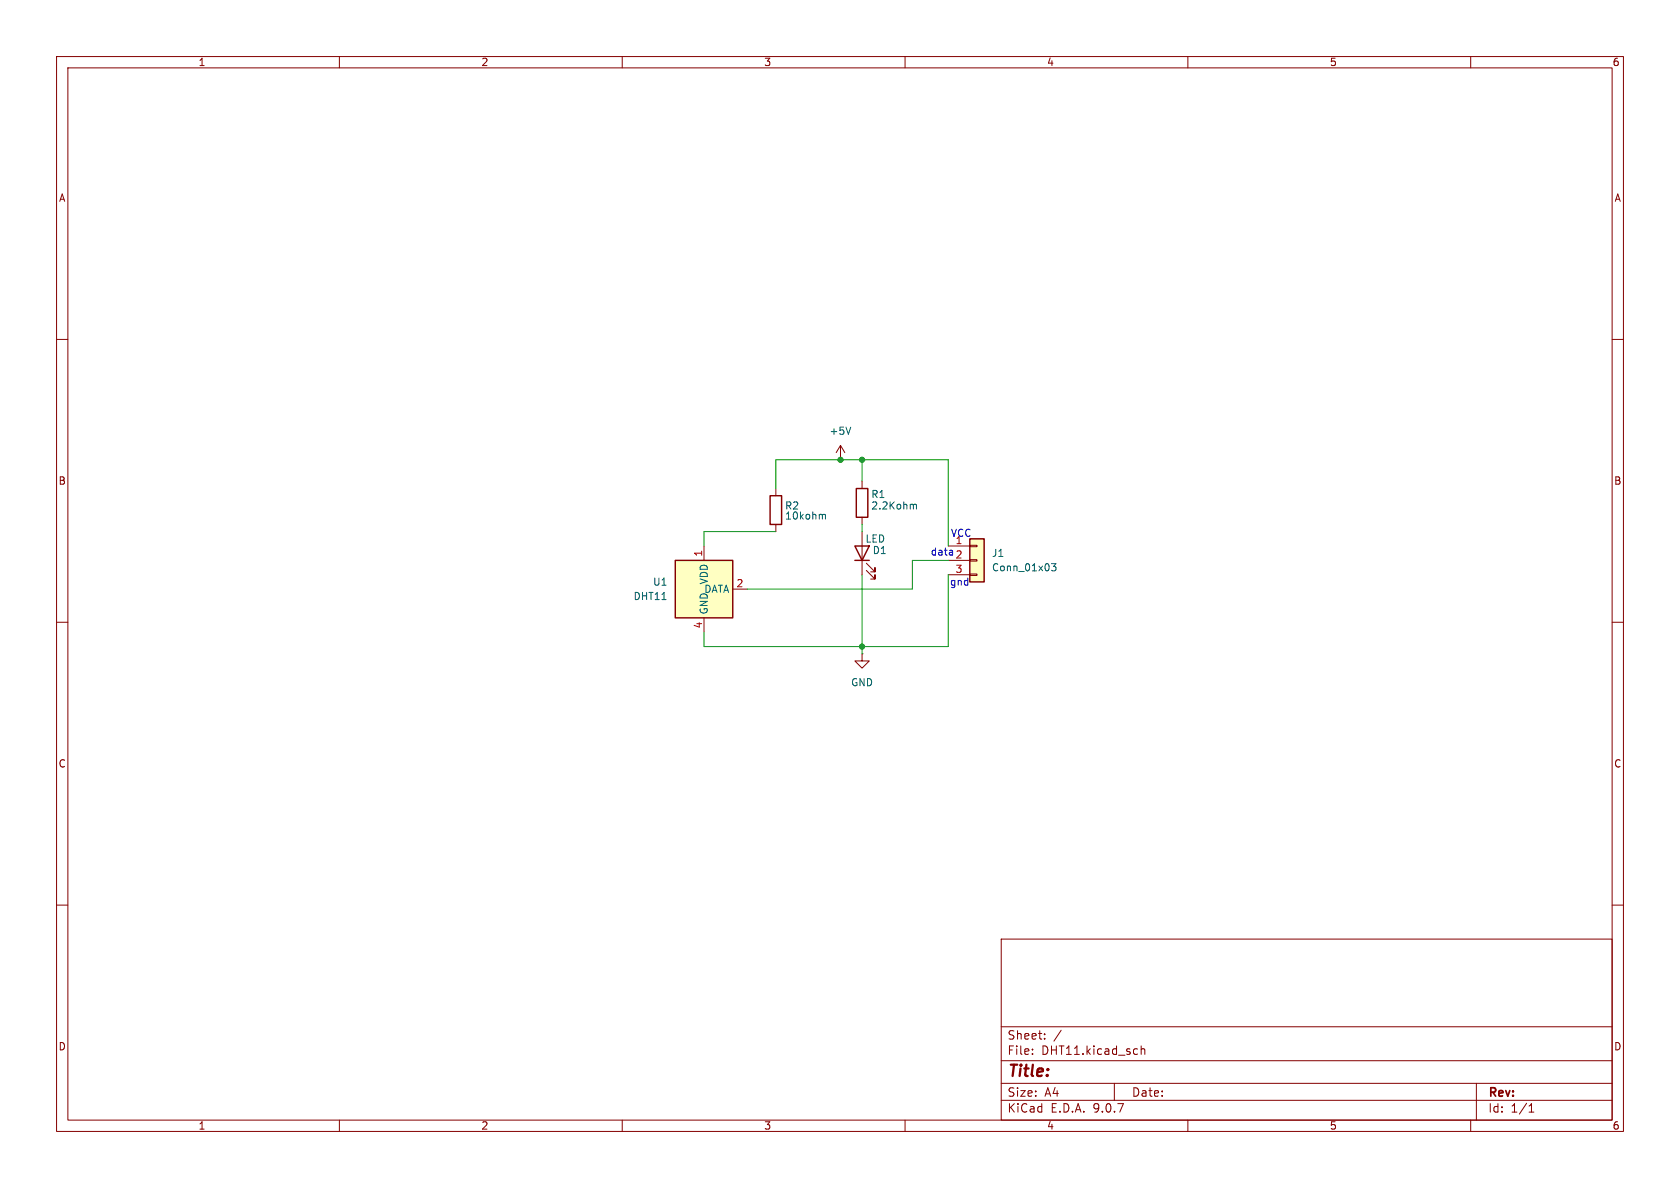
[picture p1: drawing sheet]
(kicad_sch
 (version 20250114)
 (generator "eeschema")
 (generator_version "9.0")
 (paper "A4")
 (lib_symbols
  (symbol "Connector_Generic:Conn_01x03"
   (pin_names
    (offset 1.016) (hide yes)) (exclude_from_sim no) (in_bom yes) (on_board yes)
   (property "Reference" "J" (at 0 5.08 0) (effects (font (size 1.27 1.27))))
   (property "Value" "Conn_01x03" (at 0 -5.08 0) (effects (font (size 1.27 1.27))))
   (property "Footprint" "" (at 0 0 0) (effects (font (size 1.27 1.27)) (hide yes)))
   (property "Datasheet" "~" (at 0 0 0) (effects (font (size 1.27 1.27)) (hide yes)))
   (property "Description" "Generic connector, single row, 01x03, script generated (kicad-library-utils/schlib/autogen/connector/)" (at 0 0 0) (effects (font (size 1.27 1.27)) (hide yes)))
   (symbol "Conn_01x03_1_1"
    (rectangle (start -1.27 3.81) (end 1.27 -3.81) (stroke (width 0.254) (type default)) (fill (type background)))
    (rectangle (start -1.27 2.667) (end 0 2.413) (stroke (width 0.1524) (type default)) (fill (type none)))
    (rectangle (start -1.27 0.127) (end 0 -0.127) (stroke (width 0.1524) (type default)) (fill (type none)))
    (rectangle (start -1.27 -2.413) (end 0 -2.667) (stroke (width 0.1524) (type default)) (fill (type none)))
    (pin passive line (at -5.08 2.54 0) (length 3.81) (name "Pin_1" (effects (font (size 1.27 1.27)))) (number "1" (effects (font (size 1.27 1.27)))))
    (pin passive line (at -5.08 0 0) (length 3.81) (name "Pin_2" (effects (font (size 1.27 1.27)))) (number "2" (effects (font (size 1.27 1.27)))))
    (pin passive line (at -5.08 -2.54 0) (length 3.81) (name "Pin_3" (effects (font (size 1.27 1.27)))) (number "3" (effects (font (size 1.27 1.27))))))
   (embedded_fonts no))
  (symbol "Device:LED"
   (pin_numbers (hide yes))
   (pin_names
    (offset 1.016) (hide yes)) (exclude_from_sim no) (in_bom yes) (on_board yes)
   (property "Reference" "D" (at 0 2.54 0) (effects (font (size 1.27 1.27))))
   (property "Value" "LED" (at 0 -2.54 0) (effects (font (size 1.27 1.27))))
   (property "Footprint" "" (at 0 0 0) (effects (font (size 1.27 1.27)) (hide yes)))
   (property "Datasheet" "~" (at 0 0 0) (effects (font (size 1.27 1.27)) (hide yes)))
   (property "Description" "Light emitting diode" (at 0 0 0) (effects (font (size 1.27 1.27)) (hide yes)))
   (property "Sim.Pins" "1=K 2=A" (at 0 0 0) (effects (font (size 1.27 1.27)) (hide yes)))
   (symbol "LED_0_1"
    (polyline (pts (xy -3.048 -0.762) (xy -4.572 -2.286) (xy -3.81 -2.286) (xy -4.572 -2.286) (xy -4.572 -1.524)) (stroke (width 0) (type default)) (fill (type none)))
    (polyline (pts (xy -1.778 -0.762) (xy -3.302 -2.286) (xy -2.54 -2.286) (xy -3.302 -2.286) (xy -3.302 -1.524)) (stroke (width 0) (type default)) (fill (type none)))
    (polyline (pts (xy -1.27 0) (xy 1.27 0)) (stroke (width 0) (type default)) (fill (type none)))
    (polyline (pts (xy -1.27 -1.27) (xy -1.27 1.27)) (stroke (width 0.254) (type default)) (fill (type none)))
    (polyline (pts (xy 1.27 -1.27) (xy 1.27 1.27) (xy -1.27 0) (xy 1.27 -1.27)) (stroke (width 0.254) (type default)) (fill (type none))))
   (symbol "LED_1_1"
    (pin passive line (at -3.81 0 0) (length 2.54) (name "K" (effects (font (size 1.27 1.27)))) (number "1" (effects (font (size 1.27 1.27)))))
    (pin passive line (at 3.81 0 180) (length 2.54) (name "A" (effects (font (size 1.27 1.27)))) (number "2" (effects (font (size 1.27 1.27))))))
   (embedded_fonts no))
  (symbol "Device:R"
   (pin_numbers (hide yes))
   (pin_names
    (offset 0)) (exclude_from_sim no) (in_bom yes) (on_board yes)
   (property "Reference" "R" (at 2.032 0 90) (effects (font (size 1.27 1.27))))
   (property "Value" "R" (at 0 0 90) (effects (font (size 1.27 1.27))))
   (property "Footprint" "" (at -1.778 0 90) (effects (font (size 1.27 1.27)) (hide yes)))
   (property "Datasheet" "~" (at 0 0 0) (effects (font (size 1.27 1.27)) (hide yes)))
   (property "Description" "Resistor" (at 0 0 0) (effects (font (size 1.27 1.27)) (hide yes)))
   (symbol "R_0_1"
    (rectangle (start -1.016 -2.54) (end 1.016 2.54) (stroke (width 0.254) (type default)) (fill (type none))))
   (symbol "R_1_1"
    (pin passive line (at 0 3.81 270) (length 1.27) (name "~" (effects (font (size 1.27 1.27)))) (number "1" (effects (font (size 1.27 1.27)))))
    (pin passive line (at 0 -3.81 90) (length 1.27) (name "~" (effects (font (size 1.27 1.27)))) (number "2" (effects (font (size 1.27 1.27))))))
   (embedded_fonts no))
  (symbol "Sensor:DHT11" (exclude_from_sim no) (in_bom yes) (on_board yes)
   (property "Reference" "U" (at -3.81 6.35 0) (effects (font (size 1.27 1.27))))
   (property "Value" "DHT11" (at 3.81 6.35 0) (effects (font (size 1.27 1.27))))
   (property "Footprint" "Sensor:Aosong_DHT11_5.5x12.0_P2.54mm" (at 0 -10.16 0) (effects (font (size 1.27 1.27)) (hide yes)))
   (property "Datasheet" "http://akizukidenshi.com/download/ds/aosong/DHT11.pdf" (at 3.81 6.35 0) (effects (font (size 1.27 1.27)) (hide yes)))
   (property "Description" "3.3V to 5.5V, temperature and humidity module, DHT11" (at 0 0 0) (effects (font (size 1.27 1.27)) (hide yes)))
   (symbol "DHT11_0_1"
    (rectangle (start -5.08 5.08) (end 5.08 -5.08) (stroke (width 0.254) (type default)) (fill (type background))))
   (symbol "DHT11_1_1"
    (pin no_connect line (at -5.08 0 0) (length 2.54) (hide yes) (name "NC" (effects (font (size 1.27 1.27)))) (number "3" (effects (font (size 1.27 1.27)))))
    (pin power_in line (at 0 7.62 270) (length 2.54) (name "VDD" (effects (font (size 1.27 1.27)))) (number "1" (effects (font (size 1.27 1.27)))))
    (pin power_in line (at 0 -7.62 90) (length 2.54) (name "GND" (effects (font (size 1.27 1.27)))) (number "4" (effects (font (size 1.27 1.27)))))
    (pin bidirectional line (at 7.62 0 180) (length 2.54) (name "DATA" (effects (font (size 1.27 1.27)))) (number "2" (effects (font (size 1.27 1.27))))))
   (embedded_fonts no))
  (symbol "power:+5V"
   (power)
   (pin_numbers (hide yes))
   (pin_names
    (offset 0) (hide yes)) (exclude_from_sim no) (in_bom yes) (on_board yes)
   (property "Reference" "#PWR" (at 0 -3.81 0) (effects (font (size 1.27 1.27)) (hide yes)))
   (property "Value" "+5V" (at 0 3.556 0) (effects (font (size 1.27 1.27))))
   (property "Footprint" "" (at 0 0 0) (effects (font (size 1.27 1.27)) (hide yes)))
   (property "Datasheet" "" (at 0 0 0) (effects (font (size 1.27 1.27)) (hide yes)))
   (property "Description" "Power symbol creates a global label with name \"+5V\"" (at 0 0 0) (effects (font (size 1.27 1.27)) (hide yes)))
   (symbol "+5V_0_1"
    (polyline (pts (xy -0.762 1.27) (xy 0 2.54)) (stroke (width 0) (type default)) (fill (type none)))
    (polyline (pts (xy 0 2.54) (xy 0.762 1.27)) (stroke (width 0) (type default)) (fill (type none)))
    (polyline (pts (xy 0 0) (xy 0 2.54)) (stroke (width 0) (type default)) (fill (type none))))
   (symbol "+5V_1_1"
    (pin power_in line (at 0 0 90) (length 0) (name "~" (effects (font (size 1.27 1.27)))) (number "1" (effects (font (size 1.27 1.27))))))
   (embedded_fonts no))
  (symbol "power:GND"
   (power)
   (pin_numbers (hide yes))
   (pin_names
    (offset 0) (hide yes)) (exclude_from_sim no) (in_bom yes) (on_board yes)
   (property "Reference" "#PWR" (at 0 -6.35 0) (effects (font (size 1.27 1.27)) (hide yes)))
   (property "Value" "GND" (at 0 -3.81 0) (effects (font (size 1.27 1.27))))
   (property "Footprint" "" (at 0 0 0) (effects (font (size 1.27 1.27)) (hide yes)))
   (property "Datasheet" "" (at 0 0 0) (effects (font (size 1.27 1.27)) (hide yes)))
   (property "Description" "Power symbol creates a global label with name \"GND\" , ground" (at 0 0 0) (effects (font (size 1.27 1.27)) (hide yes)))
   (symbol "GND_0_1"
    (polyline (pts (xy 0 0) (xy 0 -1.27) (xy 1.27 -1.27) (xy 0 -2.54) (xy -1.27 -1.27) (xy 0 -1.27)) (stroke (width 0) (type default)) (fill (type none))))
   (symbol "GND_1_1"
    (pin power_in line (at 0 0 270) (length 0) (name "~" (effects (font (size 1.27 1.27)))) (number "1" (effects (font (size 1.27 1.27))))))
   (embedded_fonts no)))
 (text "data"
  (exclude_from_sim no)
  (at 166.624 97.79 0)
  (effects (font (size 1.27 1.27))))
 (text "gnd\n"
  (exclude_from_sim no)
  (at 169.672 103.124 0)
  (effects (font (size 1.27 1.27))))
 (text "VCC"
  (exclude_from_sim no)
  (at 169.926 94.488 0)
  (effects (font (size 1.27 1.27))))
 (junction
  (at 152.4 114.3)
  (diameter 0)
  (color 0 0 0 0))
 (junction
  (at 152.4 81.28)
  (diameter 0)
  (color 0 0 0 0))
 (junction
  (at 148.59 81.28)
  (diameter 0)
  (color 0 0 0 0))
 (wire
  (pts (xy 161.29 99.06) (xy 167.64 99.06))
  (stroke (width 0) (type default)))
 (wire
  (pts (xy 152.4 101.6) (xy 152.4 114.3))
  (stroke (width 0) (type default)))
 (wire
  (pts (xy 152.4 114.3) (xy 152.4 115.57))
  (stroke (width 0) (type default)))
 (wire
  (pts (xy 167.64 81.28) (xy 167.64 96.52))
  (stroke (width 0) (type default)))
 (wire
  (pts (xy 148.59 81.28) (xy 152.4 81.28))
  (stroke (width 0) (type default)))
 (wire
  (pts (xy 124.46 114.3) (xy 152.4 114.3))
  (stroke (width 0) (type default)))
 (wire
  (pts (xy 124.46 93.98) (xy 137.16 93.98))
  (stroke (width 0) (type default)))
 (wire
  (pts (xy 167.64 114.3) (xy 152.4 114.3))
  (stroke (width 0) (type default)))
 (wire
  (pts (xy 137.16 81.28) (xy 148.59 81.28))
  (stroke (width 0) (type default)))
 (wire
  (pts (xy 124.46 93.98) (xy 124.46 96.52))
  (stroke (width 0) (type default)))
 (wire
  (pts (xy 152.4 81.28) (xy 167.64 81.28))
  (stroke (width 0) (type default)))
 (wire
  (pts (xy 167.64 101.6) (xy 167.64 114.3))
  (stroke (width 0) (type default)))
 (wire
  (pts (xy 152.4 93.98) (xy 152.4 92.71))
  (stroke (width 0) (type default)))
 (wire
  (pts (xy 124.46 111.76) (xy 124.46 114.3))
  (stroke (width 0) (type default)))
 (wire
  (pts (xy 161.29 104.14) (xy 161.29 99.06))
  (stroke (width 0) (type default)))
 (wire
  (pts (xy 137.16 86.36) (xy 137.16 81.28))
  (stroke (width 0) (type default)))
 (wire
  (pts (xy 152.4 81.28) (xy 152.4 85.09))
  (stroke (width 0) (type default)))
 (wire
  (pts (xy 132.08 104.14) (xy 161.29 104.14))
  (stroke (width 0) (type default)))
 (symbol
  (lib_id "power:GND")
  (at 152.4 115.57 0)
  (unit 1)
  (exclude_from_sim no)
  (in_bom yes)
  (on_board yes)
  (dnp no)
  (fields_autoplaced yes)
  (property "Reference" "#PWR02" (at 152.4 121.92 0) (effects (font (size 1.27 1.27)) (hide yes)))
  (property "Value" "GND" (at 152.4 120.65 0) (effects (font (size 1.27 1.27))))
  (property "Footprint" "" (at 152.4 115.57 0) (effects (font (size 1.27 1.27)) (hide yes)))
  (property "Datasheet" "" (at 152.4 115.57 0) (effects (font (size 1.27 1.27)) (hide yes)))
  (property "Description" "Power symbol creates a global label with name \"GND\" , ground" (at 152.4 115.57 0) (effects (font (size 1.27 1.27)) (hide yes)))
  (pin "1"))
 (symbol
  (lib_id "Sensor:DHT11")
  (at 124.46 104.14 0)
  (unit 1)
  (exclude_from_sim no)
  (in_bom yes)
  (on_board yes)
  (dnp no)
  (fields_autoplaced yes)
  (property "Reference" "U1" (at 118.11 102.8699 0) (effects (font (size 1.27 1.27)) (justify right)))
  (property "Value" "DHT11" (at 118.11 105.4099 0) (effects (font (size 1.27 1.27)) (justify right)))
  (property "Footprint" "Sensor:Aosong_DHT11_5.5x12.0_P2.54mm" (at 124.46 114.3 0) (effects (font (size 1.27 1.27)) (hide yes)))
  (property "Datasheet" "http://akizukidenshi.com/download/ds/aosong/DHT11.pdf" (at 128.27 97.79 0) (effects (font (size 1.27 1.27)) (hide yes)))
  (property "Description" "3.3V to 5.5V, temperature and humidity module, DHT11" (at 124.46 104.14 0) (effects (font (size 1.27 1.27)) (hide yes)))
  (pin "4")
  (pin "3")
  (pin "1")
  (pin "2"))
 (symbol
  (lib_id "Connector_Generic:Conn_01x03")
  (at 172.72 99.06 0)
  (unit 1)
  (exclude_from_sim no)
  (in_bom yes)
  (on_board yes)
  (dnp no)
  (fields_autoplaced yes)
  (property "Reference" "J1" (at 175.26 97.7899 0) (effects (font (size 1.27 1.27)) (justify left)))
  (property "Value" "Conn_01x03" (at 175.26 100.3299 0) (effects (font (size 1.27 1.27)) (justify left)))
  (property "Footprint" "Connector_PinHeader_2.54mm:PinHeader_1x03_P2.54mm_Horizontal" (at 172.72 99.06 0) (effects (font (size 1.27 1.27)) (hide yes)))
  (property "Datasheet" "~" (at 172.72 99.06 0) (effects (font (size 1.27 1.27)) (hide yes)))
  (property "Description" "Generic connector, single row, 01x03, script generated (kicad-library-utils/schlib/autogen/connector/)" (at 172.72 99.06 0) (effects (font (size 1.27 1.27)) (hide yes)))
  (pin "2")
  (pin "1")
  (pin "3"))
 (symbol
  (lib_id "Device:R")
  (at 152.4 88.9 0)
  (unit 1)
  (exclude_from_sim no)
  (in_bom yes)
  (on_board yes)
  (dnp no)
  (property "Reference" "R1" (at 153.924 87.376 0) (effects (font (size 1.27 1.27)) (justify left)))
  (property "Value" "2.2Kohm" (at 153.924 89.408 0) (effects (font (size 1.27 1.27)) (justify left)))
  (property "Footprint" "Resistor_SMD:R_0603_1608Metric" (at 150.622 88.9 90) (effects (font (size 1.27 1.27)) (hide yes)))
  (property "Datasheet" "~" (at 152.4 88.9 0) (effects (font (size 1.27 1.27)) (hide yes)))
  (property "Description" "Resistor" (at 152.4 88.9 0) (effects (font (size 1.27 1.27)) (hide yes)))
  (pin "1")
  (pin "2"))
 (symbol
  (lib_id "Device:R")
  (at 137.16 90.17 0)
  (unit 1)
  (exclude_from_sim no)
  (in_bom yes)
  (on_board yes)
  (dnp no)
  (property "Reference" "R2" (at 138.684 89.408 0) (effects (font (size 1.27 1.27)) (justify left)))
  (property "Value" "10kohm" (at 138.684 91.186 0) (effects (font (size 1.27 1.27)) (justify left)))
  (property "Footprint" "Resistor_SMD:R_0603_1608Metric" (at 135.382 90.17 90) (effects (font (size 1.27 1.27)) (hide yes)))
  (property "Datasheet" "~" (at 137.16 90.17 0) (effects (font (size 1.27 1.27)) (hide yes)))
  (property "Description" "Resistor" (at 137.16 90.17 0) (effects (font (size 1.27 1.27)) (hide yes)))
  (pin "1")
  (pin "2"))
 (symbol
  (lib_id "Device:LED")
  (at 152.4 97.79 90)
  (unit 1)
  (exclude_from_sim no)
  (in_bom yes)
  (on_board yes)
  (dnp no)
  (property "Reference" "D1" (at 154.178 97.282 90) (effects (font (size 1.27 1.27)) (justify right)))
  (property "Value" "LED" (at 152.908 95.25 90) (effects (font (size 1.27 1.27)) (justify right)))
  (property "Footprint" "LED_SMD:LED_0603_1608Metric" (at 152.4 97.79 0) (effects (font (size 1.27 1.27)) (hide yes)))
  (property "Datasheet" "~" (at 152.4 97.79 0) (effects (font (size 1.27 1.27)) (hide yes)))
  (property "Description" "Light emitting diode" (at 152.4 97.79 0) (effects (font (size 1.27 1.27)) (hide yes)))
  (property "Sim.Pins" "1=K 2=A" (at 152.4 97.79 0) (effects (font (size 1.27 1.27)) (hide yes)))
  (pin "2")
  (pin "1"))
 (symbol
  (lib_id "power:+5V")
  (at 148.59 81.28 0)
  (unit 1)
  (exclude_from_sim no)
  (in_bom yes)
  (on_board yes)
  (dnp no)
  (fields_autoplaced yes)
  (property "Reference" "#PWR01" (at 148.59 85.09 0) (effects (font (size 1.27 1.27)) (hide yes)))
  (property "Value" "+5V" (at 148.59 76.2 0) (effects (font (size 1.27 1.27))))
  (property "Footprint" "" (at 148.59 81.28 0) (effects (font (size 1.27 1.27)) (hide yes)))
  (property "Datasheet" "" (at 148.59 81.28 0) (effects (font (size 1.27 1.27)) (hide yes)))
  (property "Description" "Power symbol creates a global label with name \"+5V\"" (at 148.59 81.28 0) (effects (font (size 1.27 1.27)) (hide yes)))
  (pin "1"))
 (sheet_instances
  (path ""
   (page "1")))
 (embedded_fonts no))
